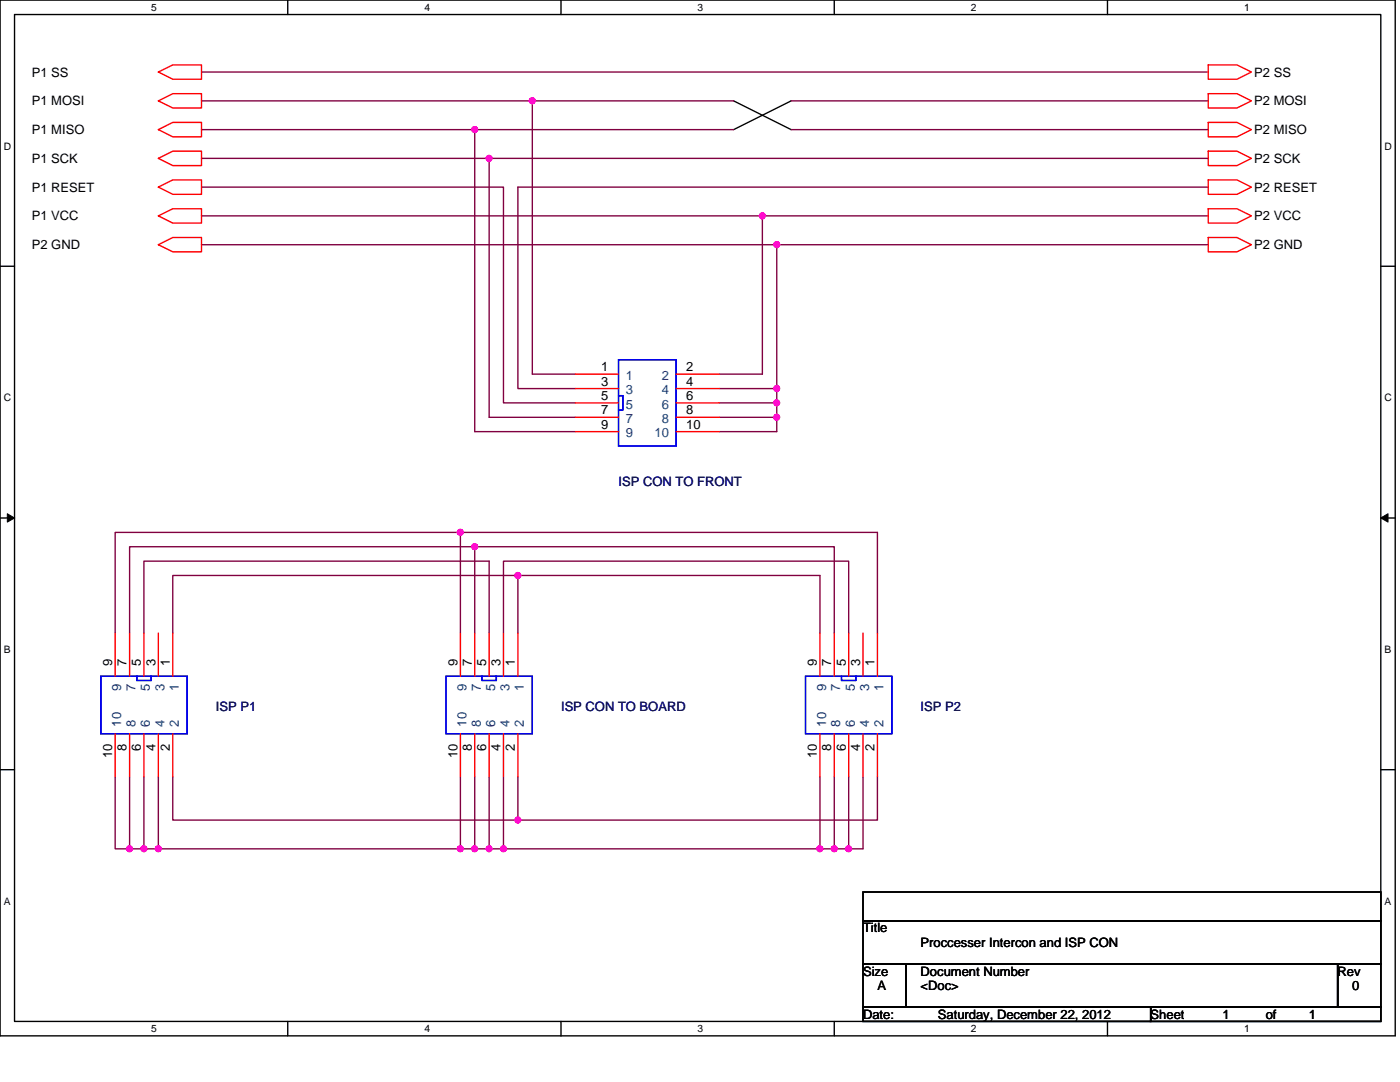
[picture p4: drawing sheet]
<svg xmlns="http://www.w3.org/2000/svg" width="279mm" height="216mm" viewBox="0 0 279 216" stroke-linecap="round" stroke-linejoin="round" font-family="sans-serif">
<path d="M0 0h278.4v206.7h-278.4zM2.9 2.9h272.7v200.9h-272.7z" fill="none" stroke="#000" stroke-width=".28"/>
<g fill="#fff">
<path d="M30.2 .3h1.1v2.3h-1.1z"/>
<path d="M30.2 204.1h1.1v2.3h-1.1z"/>
</g>
<path d="M57.4 0v2.9M57.4 203.8v2.9" fill="none" stroke="#000" stroke-width=".28"/>
<g fill="#fff">
<path d="M84.7 .3h1.1v2.3h-1.1z"/>
<path d="M84.7 204.1h1.1v2.3h-1.1z"/>
</g>
<path d="M112 0v2.9M112 203.8v2.9" fill="none" stroke="#000" stroke-width=".28"/>
<g fill="#fff">
<path d="M139.2 .3h1.2v2.3h-1.2z"/>
<path d="M139.2 204.1h1.2v2.3h-1.2z"/>
</g>
<path d="M166.5 0v2.9M166.5 203.8v2.9" fill="none" stroke="#000" stroke-width=".28"/>
<g fill="#fff">
<path d="M193.8 .3h1.1v2.3h-1.1z"/>
<path d="M193.8 204.1h1.1v2.3h-1.1z"/>
</g>
<path d="M221 0v2.9M221 203.8v2.9" fill="none" stroke="#000" stroke-width=".28"/>
<g fill="#fff">
<path d="M248.3 .3h1.1v2.3h-1.1z"/>
<path d="M248.3 204.1h1.1v2.3h-1.1z"/>
<path d="M.7 28h1.5v2.3h-1.5z"/>
<path d="M276.3 28h1.5v2.3h-1.5z"/>
<path d="M.7 78.2h1.5v2.3h-1.5z"/>
<path d="M276.3 78.2h1.5v2.3h-1.5z"/>
</g>
<path d="M0 53.1h2.9M275.6 53.1h2.8" fill="none" stroke="#000" stroke-width=".28"/>
<g fill="#fff">
<path d="M.7 128.5h1.4v2.2h-1.4z"/>
<path d="M276.3 128.5h1.4v2.2h-1.4z"/>
</g>
<path d="M0 103.4h2.9M275.6 103.4h2.8" fill="none" stroke="#000" stroke-width=".28"/>
<path d="M1.5 102.5l1.4 .9-1.4 .8zM275.6 103.4l1.4-.9v1.7z" fill="#000" stroke="#000" stroke-width=".2"/>
<g fill="#fff">
<path d="M.7 178.7h1.4v2.3h-1.4z"/>
<path d="M276.3 178.7h1.4v2.3h-1.4z"/>
</g>
<path d="M146.4 20.1l11.5 5.8M157.9 20.1l-11.5 5.8M0 153.6h2.9M275.6 153.6h2.8M172.2 178h103.4v5.7h-103.4zM172.2 183.7h103.4v8.6h-103.4zM172.2 192.3h8.6v8.6h-8.6zM180.8 192.3h86.2v8.6h-86.2zM267 192.3h8.6v8.6h-8.6zM172.2 200.9h57.4v2.9h-57.4zM229.6 200.9h46v2.9h-46z" fill="none" stroke="#000" stroke-width=".28"/>
<g fill="none" stroke="#800040" stroke-width=".28">
<path d="M40.2 14.4h200.9M40.2 25.9h54.5M40.2 31.6h57.4M40.2 37.3h60.3v43.1h14.3M40.2 20.1h66M94.7 25.9v60.2h20.1M94.7 25.9h51.7M97.6 31.6v51.7h17.2M97.6 31.6h143.5M106.2 20.1v54.6h8.6M106.2 20.1h40.2M157.9 25.9h83.2"/>
<path d="M157.9 20.1h83.2M241.1 37.3h-137.7v40.2h11.4M40.2 48.8h114.8M40.2 43.1h111.9M152.1 43.1v31.6h-8.6M152.1 43.1h89M155 48.8h86.1M155 48.8v28.7M143.5 77.5h11.5M155 77.5v2.9M143.5 83.3h11.5v2.8h-11.5M143.5 80.4h11.5v2.9"/>
<path d="M91.9 106.2h83.2v20.1M94.7 109.1h71.8v17.2M103.4 114.8h-68.9v11.5M23 126.3v-20.1h68.9v20.1M25.9 126.3v-17.2h68.8v17.2M97.6 126.3v-14.3h-68.9v14.3M100.5 126.3v-14.3h68.9v14.3M103.4 126.3v-11.5h60.2v11.5M23 155v14.4h2.9M25.9 155v14.4M28.7 155v14.4M31.6 155v14.4h60.3"/>
<path d="M34.5 155v8.6h68.9M91.9 155v14.4M94.7 155v14.4h2.9M97.6 155v14.4h2.9M100.5 155v14.4h63.1M103.4 155v8.6M163.6 155v14.4h2.9M166.5 155v14.4M169.4 155v14.4M172.2 155v14.4h-2.8M175.1 155v8.6h-71.7M25.9 169.4h2.8"/>
<path d="M28.7 169.4h2.9M91.9 169.4h2.8M166.5 169.4h2.9"/>
</g>
<g fill="#f0f" stroke="#f0f" stroke-width=".28">
<circle cx="94.7" cy="25.9" r=".57"/>
<circle cx="97.6" cy="31.6" r=".57"/>
<circle cx="152.1" cy="43.1" r=".57"/>
<circle cx="106.2" cy="20.1" r=".57"/>
<circle cx="155" cy="48.8" r=".57"/>
<circle cx="155" cy="77.5" r=".57"/>
<circle cx="155" cy="83.3" r=".57"/>
<circle cx="155" cy="80.4" r=".57"/>
<circle cx="103.3" cy="114.8" r=".57"/>
<circle cx="103.3" cy="163.6" r=".57"/>
<circle cx="28.7" cy="169.4" r=".57"/>
<circle cx="31.6" cy="169.4" r=".57"/>
<circle cx="25.9" cy="169.4" r=".57"/>
<circle cx="163.6" cy="169.4" r=".57"/>
<circle cx="100.5" cy="169.4" r=".57"/>
<circle cx="97.6" cy="169.4" r=".57"/>
<circle cx="91.9" cy="169.4" r=".57"/>
<circle cx="94.7" cy="169.4" r=".57"/>
<circle cx="166.5" cy="169.4" r=".57"/>
<circle cx="169.4" cy="169.4" r=".57"/>
<circle cx="91.9" cy="106.2" r=".57"/>
<circle cx="94.7" cy="109.1" r=".57"/>
</g>
<g fill="none" stroke="#f00" stroke-width=".28">
<path d="M31.6 14.4l2.9-1.4h5.7v2.8h-5.7zM241.1 13h5.8l2.8 1.4-2.8 1.4h-5.8zM241.1 18.7h5.8l2.8 1.4-2.8 1.4h-5.8zM31.6 20.1l2.9-1.4h5.7v2.8h-5.7zM31.6 25.9l2.9-1.5h5.7v2.9h-5.7zM31.6 31.6l2.9-1.4h5.7v2.8h-5.7zM31.6 37.3l2.9-1.4h5.7v2.9h-5.7zM241.1 24.4h5.8l2.8 1.5-2.8 1.4h-5.8zM241.1 30.2h5.8l2.8 1.4-2.8 1.4h-5.8zM241.1 35.9h5.8l2.8 1.4-2.8 1.5h-5.8zM31.6 43.1l2.9-1.4h5.7v2.8h-5.7zM31.6 48.8l2.9-1.4h5.7v2.8h-5.7z"/>
<path d="M241.1 41.7h5.8l2.8 1.4-2.8 1.4h-5.8zM241.1 47.4h5.8l2.8 1.4-2.8 1.4h-5.8zM114.8 77.5h8.6M114.8 74.7h8.6M134.9 77.5h8.6M134.9 74.7h8.6M114.8 86.1h8.6M114.8 83.3h8.6M114.8 80.4h8.6M134.9 86.1h8.6M134.9 83.3h8.6M134.9 80.4h8.6"/>
<path d="M23 126.3v8.6M25.9 126.3v8.6M28.7 126.3v8.6M31.6 126.3v8.6M34.5 126.3v8.6M91.9 126.3v8.6M94.7 126.3v8.6M97.6 126.3v8.6M100.5 126.3v8.6M103.4 126.3v8.6M163.6 126.3v8.6M166.5 126.3v8.6"/>
<path d="M169.4 126.3v8.6M172.2 126.3v8.6M175.1 126.3v8.6M23 146.4v8.6M25.9 146.4v8.6M28.7 146.4v8.6M31.6 146.4v8.6M34.5 146.4v8.6M91.9 146.4v8.6M94.7 146.4v8.6M97.6 146.4v8.6M100.5 146.4v8.6"/>
<path d="M103.4 146.4v8.6M163.6 146.4v8.6M166.5 146.4v8.6M169.4 146.4v8.6M172.2 146.4v8.6M175.1 146.4v8.6"/>
</g>
<path d="M123.4 71.8h11.5v17.2h-11.5zM123.4 79h.9v2.8h-.9M124 79h.1M20.1 134.9h17.2v11.5h-17.2zM30.2 134.9v.9h-2.9v-.9M30.2 135.5h.1M89 134.9h17.2v11.5h-17.2zM99.1 134.9v.9h-2.9v-.9M99.1 135.5h.1M160.8 134.9h17.2v11.5h-17.2zM170.8 134.9v.9h-2.9v-.9M170.8 135.5h.1" fill="none" stroke="#00f" stroke-width=".28"/>
<g font-size="2.6">
<text x="6.3" y="15.3">P1 SS</text>
<text x="250.3" y="15.3">P2 SS</text>
<text x="6.3" y="21">P1 MOSI</text>
<text x="250.3" y="21">P2 MOSI</text>
<text x="6.3" y="26.8">P1 MISO</text>
<text x="250.3" y="26.8">P2 MISO</text>
<text x="6.3" y="32.5">P1 SCK</text>
<text x="250.3" y="32.5">P2 SCK</text>
<text x="6.3" y="38.2">P1 RESET</text>
<text x="250.3" y="38.2">P2 RESET</text>
<text x="6.3" y="44">P1 VCC</text>
<text x="250.3" y="44">P2 VCC</text>
<text x="6.3" y="49.7">P2 GND</text>
<text x="250.3" y="49.7">P2 GND</text>
<text x="120" y="76.9">3</text>
<text x="120" y="74.1">1</text>
<text x="136.9" y="76.9">4</text>
<text x="136.9" y="74.1">2</text>
<text x="120" y="82.7">7</text>
<text x="120" y="79.8">5</text>
<text x="136.9" y="82.7">8</text>
<text x="136.9" y="79.8">6</text>
<text x="120" y="85.5">9</text>
<text x="136.9" y="85.5">10</text>
<text x="22.4" y="132.9" transform="rotate(-90 22.4 132.9)">9</text>
<text x="25.3" y="132.9" transform="rotate(-90 25.3 132.9)">7</text>
<text x="28.1" y="132.9" transform="rotate(-90 28.1 132.9)">5</text>
<text x="31" y="132.9" transform="rotate(-90 31 132.9)">3</text>
<text x="33.9" y="132.9" transform="rotate(-90 33.9 132.9)">1</text>
<text x="91.3" y="132.9" transform="rotate(-90 91.3 132.9)">9</text>
<text x="94.1" y="132.9" transform="rotate(-90 94.1 132.9)">7</text>
<text x="97" y="132.9" transform="rotate(-90 97 132.9)">5</text>
<text x="99.9" y="132.9" transform="rotate(-90 99.9 132.9)">3</text>
<text x="102.8" y="132.9" transform="rotate(-90 102.8 132.9)">1</text>
<text x="163" y="132.9" transform="rotate(-90 163 132.9)">9</text>
<text x="165.9" y="132.9" transform="rotate(-90 165.9 132.9)">7</text>
<text x="168.8" y="132.9" transform="rotate(-90 168.8 132.9)">5</text>
<text x="171.6" y="132.9" transform="rotate(-90 171.6 132.9)">3</text>
<text x="174.5" y="132.9" transform="rotate(-90 174.5 132.9)">1</text>
<text x="25.3" y="149.9" transform="rotate(-90 25.3 149.9)">8</text>
<text x="28.1" y="149.9" transform="rotate(-90 28.1 149.9)">6</text>
<text x="31" y="149.9" transform="rotate(-90 31 149.9)">4</text>
<text x="33.9" y="149.9" transform="rotate(-90 33.9 149.9)">2</text>
<text x="94.1" y="149.9" transform="rotate(-90 94.1 149.9)">8</text>
<text x="97" y="149.9" transform="rotate(-90 97 149.9)">6</text>
<text x="99.9" y="149.9" transform="rotate(-90 99.9 149.9)">4</text>
<text x="102.8" y="149.9" transform="rotate(-90 102.8 149.9)">2</text>
<text x="165.9" y="149.9" transform="rotate(-90 165.9 149.9)">8</text>
<text x="168.8" y="149.9" transform="rotate(-90 168.8 149.9)">6</text>
<text x="171.6" y="149.9" transform="rotate(-90 171.6 149.9)">4</text>
<text x="174.5" y="149.9" transform="rotate(-90 174.5 149.9)">2</text>
<text x="22.4" y="151.3" transform="rotate(-90 22.4 151.3)">10</text>
<text x="91.3" y="151.3" transform="rotate(-90 91.3 151.3)">10</text>
<text x="163" y="151.3" transform="rotate(-90 163 151.3)">10</text>
<text x="172.2" y="186.1">Title</text>
<text x="183.7" y="188.9">Proccesser Intercon and ISP CON</text>
<text x="172.2" y="194.7">Size</text>
<text x="175.1" y="197.5">A</text>
<text x="183.7" y="194.7">Document Number</text>
<text x="183.7" y="197.5">&lt;Doc&gt;</text>
<text x="267" y="194.7">Rev</text>
<text x="269.8" y="197.5">0</text>
<text x="172.2" y="203.3">Date:</text>
<text x="187.2" y="203.3">Saturday, December 22, 2012</text>
<text x="229.6" y="203.3">Sheet</text>
<text x="244" y="203.3">1</text>
<text x="252.6" y="203.3">of</text>
<text x="261.2" y="203.3">1</text>
</g>
<g font-size="2.6" fill="#004080">
<text x="124.9" y="75.8">1</text>
<text x="132.1" y="75.8">2</text>
<text x="124.9" y="81.6">5</text>
<text x="124.9" y="78.7">3</text>
<text x="132.1" y="81.6">6</text>
<text x="132.1" y="78.7">4</text>
<text x="124.9" y="87.3">9</text>
<text x="124.9" y="84.4">7</text>
<text x="130.6" y="87.3">10</text>
<text x="132.1" y="84.4">8</text>
<text x="24.2" y="137.8" transform="rotate(-90 24.2 137.8)">9</text>
<text x="27.1" y="137.8" transform="rotate(-90 27.1 137.8)">7</text>
<text x="29.9" y="137.8" transform="rotate(-90 29.9 137.8)">5</text>
<text x="32.8" y="137.8" transform="rotate(-90 32.8 137.8)">3</text>
<text x="35.7" y="137.8" transform="rotate(-90 35.7 137.8)">1</text>
<text x="93.1" y="137.8" transform="rotate(-90 93.1 137.8)">9</text>
<text x="95.9" y="137.8" transform="rotate(-90 95.9 137.8)">7</text>
<text x="98.8" y="137.8" transform="rotate(-90 98.8 137.8)">5</text>
<text x="101.7" y="137.8" transform="rotate(-90 101.7 137.8)">3</text>
<text x="104.6" y="137.8" transform="rotate(-90 104.6 137.8)">1</text>
<text x="164.8" y="137.8" transform="rotate(-90 164.8 137.8)">9</text>
<text x="167.7" y="137.8" transform="rotate(-90 167.7 137.8)">7</text>
<text x="170.6" y="137.8" transform="rotate(-90 170.6 137.8)">5</text>
<text x="173.4" y="137.8" transform="rotate(-90 173.4 137.8)">3</text>
<text x="176.3" y="137.8" transform="rotate(-90 176.3 137.8)">1</text>
<text x="24.2" y="145" transform="rotate(-90 24.2 145)">10</text>
<text x="27.1" y="145" transform="rotate(-90 27.1 145)">8</text>
<text x="29.9" y="145" transform="rotate(-90 29.9 145)">6</text>
<text x="32.8" y="145" transform="rotate(-90 32.8 145)">4</text>
<text x="35.7" y="145" transform="rotate(-90 35.7 145)">2</text>
<text x="93.1" y="145" transform="rotate(-90 93.1 145)">10</text>
<text x="95.9" y="145" transform="rotate(-90 95.9 145)">8</text>
<text x="98.8" y="145" transform="rotate(-90 98.8 145)">6</text>
<text x="101.7" y="145" transform="rotate(-90 101.7 145)">4</text>
<text x="104.6" y="145" transform="rotate(-90 104.6 145)">2</text>
<text x="164.8" y="145" transform="rotate(-90 164.8 145)">10</text>
<text x="167.7" y="145" transform="rotate(-90 167.7 145)">8</text>
<text x="170.6" y="145" transform="rotate(-90 170.6 145)">6</text>
<text x="173.4" y="145" transform="rotate(-90 173.4 145)">4</text>
<text x="176.3" y="145" transform="rotate(-90 176.3 145)">2</text>
</g>
<g font-size="2.6" fill="#000080">
<text x="123.4" y="97.1">ISP CON TO FRONT</text>
<text x="43.1" y="141.9">ISP P1</text>
<text x="112" y="141.9">ISP CON TO BOARD</text>
<text x="183.7" y="141.9">ISP P2</text>
</g>
<g font-size="2">
<text x="30.2" y="2.2">5</text>
<text x="84.7" y="2.2">4</text>
<text x="139.2" y="2.2">3</text>
<text x="193.8" y="2.2">2</text>
<text x="248.3" y="2.2">1</text>
<text x=".7" y="29.8">D</text>
<text x="276.3" y="29.8">D</text>
<text x=".7" y="80.1">C</text>
<text x="276.3" y="80.1">C</text>
<text x=".7" y="130.3">B</text>
<text x="276.3" y="130.3">B</text>
<text x=".7" y="180.5">A</text>
<text x="276.3" y="180.5">A</text>
<text x="30.2" y="206">5</text>
<text x="84.7" y="206">4</text>
<text x="139.2" y="206">3</text>
<text x="193.8" y="206">2</text>
<text x="248.3" y="206">1</text>
</g>
</svg>
